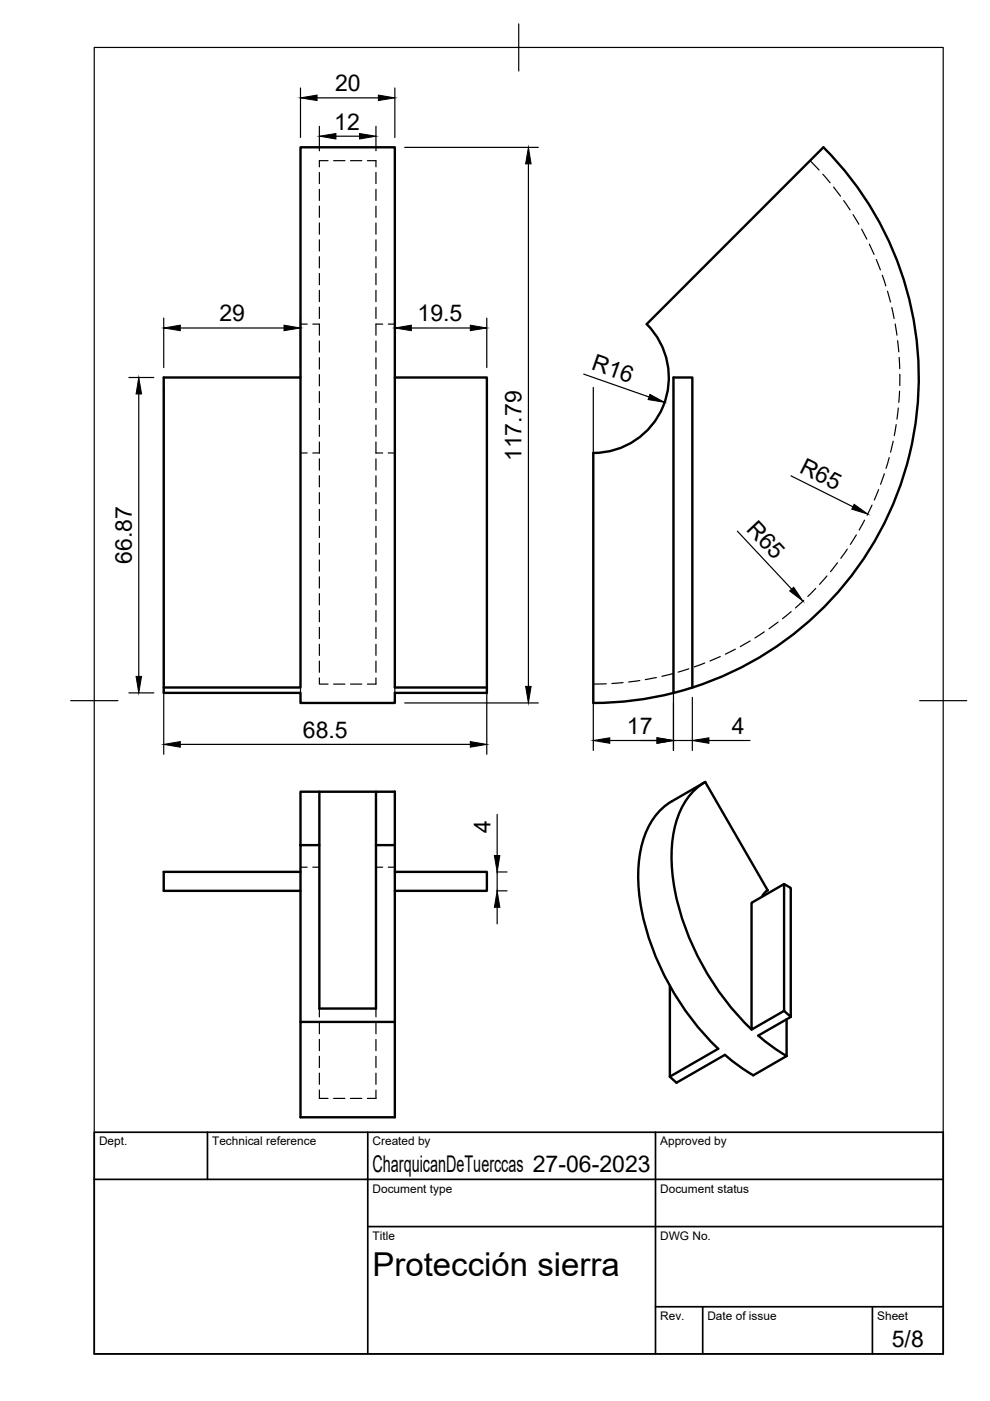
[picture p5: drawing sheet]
<svg xmlns="http://www.w3.org/2000/svg" width="210mm" height="297mm" viewBox="0 0 210 297" stroke-linecap="round" stroke-linejoin="round" font-family="sans-serif">
<!-- layer: Visible -->
<g fill="none" stroke="#000" stroke-width=".51">
<path d="M63.7 80h-29v66.9h29v2.1h20v-2.1h19.5v-66.9h-19.5M125.8 96a16 16 0 0 0 14.8-9.8 16 16 0 0 0-3.5-17.5l37.5-37.5a69 69 0 0 1 15 75.2 69 69 0 0 1-63.8 42.6v-53M34.7 145.8h29v-114.6h20v114.6h19.5M146.8 145.8v-65.8h-4v66.9M63.7 179.2v-11.3h4v11.3h-4v37.5M67.7 179.2v34.6h12v-34.6M67.7 167.9h12M79.7 167.9h4v11.3h-4zM83.7 179.2v37.5M142.5 169.9a15.5 15.5 0 0 0-6.9 11.8 43.6 43.6 0 0 0 4.5 23.6 57.3 57.3 0 0 0 12.2 17.1l-10.3 5.9v-19.3M149.5 165.8l13.3 22.9-.6 .5-.6 .9M149.5 165.8l-7 4.1"/>
<path d="M149.5 165.8a15.5 15.5 0 0 0-6.9 11.8 43.6 43.6 0 0 0 4.6 23.6 57.3 57.3 0 0 0 12.2 17.1M63.7 184.9h-29v4h29M83.7 184.9h19.5v4h-19.5M166.2 187.4l1.5 .9v27.3l-1.5-1.3v-26.9l-6.9 4v26.9l6.9-4M63.7 216.7h20v20.2h-20zM166.8 216.1v7.8l-7.1 4.1-2.7-1.7-3.3-2.6-10.3 5.9-1.4-1.3M167.7 215.6l-6.9 4 3.3 2.6 2.7 1.7"/>
</g>
<!-- layer: Hidden -->
<g fill="none" stroke="#000" stroke-width=".25">
<path d="M67.7 36.6v2.3M69.6 34.1h-1.9v1.3M70.7 34.1h2.4M74.3 34.1h2.4M77.9 34.1h1.8v1.3M79.7 36.6v2.3M171.8 34.1l1.9 2M174.5 36.9l1.5 1.8M176.7 39.7l1.5 1.9M67.7 40.1v2.4M67.7 43.7v2.4M67.7 47.3v2.4"/>
<path d="M67.7 50.8v2.4M67.7 54.4v2.4M67.7 58v2.4M79.7 58v2.4M79.7 54.4v2.4M79.7 50.8v2.4M79.7 47.3v2.4M79.7 43.7v2.4M79.7 40.1v2.4M178.9 42.5l1.3 2M180.9 45.5l1.2 2M182.7 48.6l1.1 2.1"/>
<path d="M184.3 51.8l1 2.1M185.8 55l.9 2.2M187.1 58.4l.7 2.2M63.7 68.7h1.4M66.3 68.7h1.4v2.4M67.7 61.6v2.4M67.7 65.1v2.4M67.7 72.3v2.4M67.7 75.8v2.4M67.7 79.4v2.4M79.7 79.4v2.4M79.7 75.8v2.4"/>
<path d="M79.7 72.3v2.4M79.7 65.1v2.4M79.7 61.6v2.4M81.1 68.7h-1.4v2.4M82.3 68.7h1.4M188.2 61.8l.6 2.2M189.1 65.2l.5 2.3M189.8 68.7l.4 2.4M190.3 72.2l.3 2.4M190.6 75.8l.2 2.4M190.8 79.4v2.4M63.7 96h1.4"/>
<path d="M66.3 96h1.4M67.7 83v2.4M67.7 86.6v2.3M67.7 90.1v2.4M67.7 93.7v2.4M67.7 97.3v2.4M79.7 97.3v2.4M79.7 93.7v2.4M79.7 90.1v2.4M79.7 86.6v2.3M79.7 83v2.4M79.7 96h1.4"/>
<path d="M82.3 96h1.4M188.5 97l-.6 2.3M189.4 93.5l-.6 2.4M190 90l-.4 2.4M190.5 86.5l-.3 2.4M190.7 82.9l-.1 2.4M67.7 100.9v2.3M67.7 104.4v2.4M67.7 108v2.4M67.7 111.6v2.4M67.7 115.2v2.3M67.7 118.7v2.4"/>
<path d="M79.7 118.7v2.4M79.7 115.2v2.3M79.7 111.6v2.4M79.7 108v2.4M79.7 104.4v2.4M79.7 100.9v2.3M177.6 119.3l-1.5 1.9M179.6 116.4l-1.3 2M181.6 113.4l-1.3 2M183.3 110.3l-1.1 2.1M184.9 107.1l-1 2.1M186.3 103.8l-.9 2.2"/>
<path d="M187.5 100.4l-.8 2.3M67.7 122.3v2.4M67.7 125.9v2.4M67.7 129.4v2.4M67.7 133v2.4M67.7 136.6v2.4M79.7 136.6v2.4M79.7 133v2.4M79.7 129.4v2.4M79.7 125.9v2.4M79.7 122.3v2.4M152.7 139.2l-2.2 1"/>
<path d="M155.9 137.6l-2.1 1.1M159 135.9l-2 1.2M162.1 134l-2 1.3M165 131.9l-2 1.4M167.7 129.7l-1.8 1.5M170.4 127.3l-1.7 1.6M173 124.8l-1.7 1.7M175.3 122.1l-1.5 1.8M63.7 145.8v1.1M67.7 140.2v2.3M67.7 143.7v1.3h1.9M70.7 145h2.4"/>
<path d="M74.3 145h2.4M79.7 143.7v1.3h-1.8M79.7 140.2v2.3M83.7 145.8v1.1M128.5 145h-2.7M132.1 144.7l-2.4 .2M135.7 144.3l-2.4 .3M139.2 143.6l-2.4 .5M142.6 142.8l-2.3 .6M146 141.8l-2.2 .7M149.4 140.6l-2.2 .8M63.7 183.9h1.4"/>
<path d="M66.3 183.9h1.4M79.7 183.9h1.4M82.3 183.9h1.4M67.7 213.8v1.8M67.7 216.8v2.4M79.7 216.8v2.4M79.7 213.8v1.8M67.7 220.4v2.4M67.7 224v2.3M67.7 227.5v2.4M67.7 231.1v1.8h1.9M70.7 232.9h2.4"/>
<path d="M74.3 232.9h2.4M79.7 231.1v1.8h-1.8M79.7 227.5v2.4M79.7 224v2.3M79.7 220.4v2.4"/>
</g>
<!-- layer: TITLEBLOCK -->
<path d="M20 240.1h180v46.9h-180zM20 250h180M44 240.1v9.9M78 240.1v46.9M139 240.1v46.9M78 260.1h122M139 277.1h61M149 277.1v9.9M185 277.1v9.9" fill="none" stroke="#000" stroke-width=".36"/>
<!-- layer: BORDER -->
<path d="M20 10.1h180v276.9h-180zM110 5.1v10M15 148.6h10M195 148.6h10" fill="none" stroke="#000" stroke-width=".25"/>
<!-- layer: FD_Dimensions -->
<g fill="none" stroke="#000" stroke-width=".25">
<path d="M63.7 18.7v10.5M83.7 18.7v10.5M67.2 20.8h13M67.7 26.8v5.2M71.2 28.9h5M79.7 26.8v5.2M85.8 31.2h28.3M112 34.7v110.8M34.7 67.4v10.5M38.2 69.5h22M63.7 67.4v10.5M83.7 67.4v10.5"/>
<path d="M87.2 69.5h12.5M103.2 67.4v10.5M123.8 79.3l13.8 4.9M27.3 80h5.3M29.4 83.5v59.9M34.7 82.1v77.8M103.2 82.1v77.8M125.8 82.1v77M142.8 82.1v77M156.3 112.6l11.6 12.3M167.7 100.9l13.1 6.5M27.3 146.9h5.3"/>
<path d="M38.2 157.8h61.5M85.8 149h28.3M129.3 157h10M142.8 157h4M146.8 147.9v11.2M150.3 157h8.7M105.4 172.7v8.7M105.3 188.9h2.2M105.3 184.9h2.2M105.4 184.9v4M105.4 192.4v3.5"/>
</g>
<g fill="#000" stroke="#000" stroke-width=".21">
<path d="M63.7 20.8l3.5-.6v1.1zM67.7 28.9l3.5-.6v1.2zM76.2 28.3l3.5 .6-3.5 .6zM80.2 20.2l3.5 .6-3.5 .5zM112 31.2l.6 3.5h-1.2zM34.7 69.5l3.5-.6v1.2zM60.2 68.9l3.5 .6-3.5 .6zM83.7 69.5l3.5-.6v1.2zM99.7 68.9l3.5 .6-3.5 .6zM29.4 80l.6 3.5h-1.1zM137.8 83.6l3.1 1.7-3.5-.6zM181.1 106.9l2.9 2.1-3.4-1z"/>
<path d="M167.4 125.3l.9-.8 1.9 3zM28.9 143.4h1.1l-.6 3.5zM34.7 157.8l3.5-.6v1.2zM99.7 157.2l3.5 .6-3.5 .6zM111.4 145.5h1.2l-.6 3.5zM125.8 157l3.5-.6v1.2zM139.3 156.4l3.5 .6-3.5 .6zM146.8 157l3.5-.6v1.2zM105.4 188.9l.6 3.5h-1.2zM104.8 181.4h1.2l-.6 3.5z"/>
</g>
<text font-size="7" x="79" y="270.6">Protección sierra</text>
<g font-size="4.9">
<text x="71" y="19.3">20</text>
<text x="70.9" y="27.5">12</text>
<text x="46.5" y="68.1">29</text>
<text x="88.5" y="68.1">19.5</text>
<text x="125.2" y="78.3" transform="rotate(19 125.2 78.3)">R16</text>
<text x="110.6" y="97.8" transform="rotate(-90 110.6 97.8)">117.79</text>
<text x="169.3" y="100" transform="rotate(27 169.3 100)">R65</text>
<text x="158.1" y="112.4" transform="rotate(47 158.1 112.4)">R65</text>
<text x="28" y="119.6" transform="rotate(-90 28 119.6)">66.87</text>
<text x="132.9" y="155.6">17</text>
<text x="155.1" y="155.6">4</text>
<text x="64.2" y="156.4">68.5</text>
<text x="104" y="176.5" transform="rotate(-90 104 176.5)">4</text>
<text x="79" y="248.5">CharquicanDeTuerccas 27-06-2023</text>
<text x="189.1" y="285.7">5/8</text>
</g>
<g font-size="2.5">
<text x="21" y="242.9">Dept.</text>
<text x="45" y="242.9">Technical reference</text>
<text x="79" y="242.9">Created by</text>
<text x="140" y="242.9">Approved by</text>
<text x="79" y="252.8">Document type</text>
<text x="140" y="252.8">Document status</text>
<text x="79" y="262.9">Title</text>
<text x="140" y="262.9">DWG No.</text>
<text x="140" y="279.9">Rev.</text>
<text x="150" y="279.9">Date of issue</text>
<text x="186" y="279.9">Sheet</text>
</g>
</svg>
